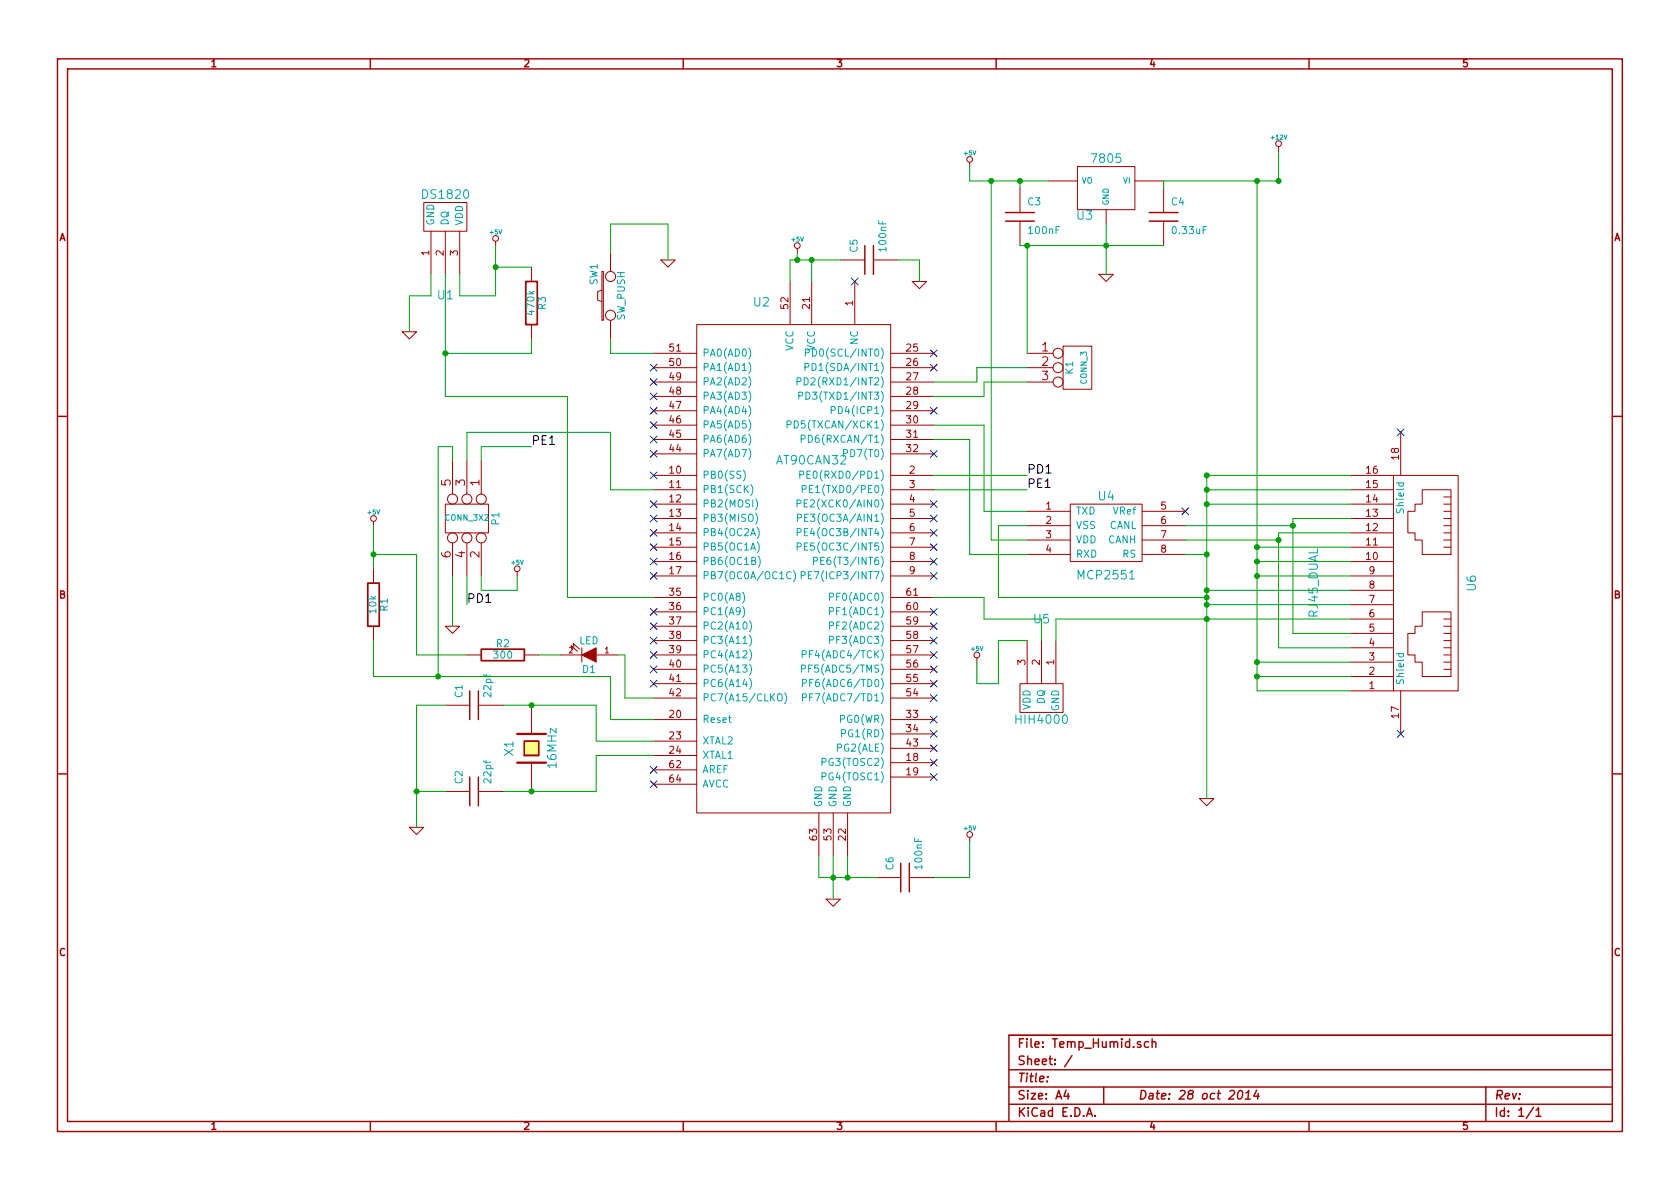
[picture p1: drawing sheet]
EESchema Schematic File Version 2
LIBS:power
LIBS:device
LIBS:transistors
LIBS:conn
LIBS:linear
LIBS:regul
LIBS:74xx
LIBS:cmos4000
LIBS:adc-dac
LIBS:memory
LIBS:xilinx
LIBS:special
LIBS:microcontrollers
LIBS:dsp
LIBS:microchip
LIBS:analog_switches
LIBS:motorola
LIBS:texas
LIBS:intel
LIBS:audio
LIBS:interface
LIBS:digital-audio
LIBS:philips
LIBS:display
LIBS:cypress
LIBS:siliconi
LIBS:opto
LIBS:atmel
LIBS:contrib
LIBS:valves
LIBS:Molex_Dual_RJ45
LIBS:Temp_Humid-cache
EELAYER 27 0
EELAYER END
$Descr A4 11693 8268
encoding utf-8
Sheet 1 1
Title ""
Date "28 oct 2014"
Rev ""
Comp ""
Comment1 ""
Comment2 ""
Comment3 ""
Comment4 ""
$EndDescr
NoConn ~ 6500 3800
NoConn ~ 6500 3900
NoConn ~ 6500 4000
NoConn ~ 6500 4250
NoConn ~ 6500 4350
NoConn ~ 6500 4450
NoConn ~ 6500 4550
NoConn ~ 6500 4650
NoConn ~ 6500 4750
NoConn ~ 6500 4850
NoConn ~ 6500 5000
NoConn ~ 6500 5100
NoConn ~ 6500 5200
NoConn ~ 6500 5300
NoConn ~ 6500 5400
NoConn ~ 4550 5450
NoConn ~ 4550 5350
NoConn ~ 4550 4750
NoConn ~ 4550 4650
NoConn ~ 4550 4450
NoConn ~ 4550 4350
NoConn ~ 4550 4250
NoConn ~ 4550 4000
NoConn ~ 4550 3900
NoConn ~ 4550 3800
NoConn ~ 4550 3700
NoConn ~ 4550 3150
NoConn ~ 4550 3050
NoConn ~ 4550 2950
NoConn ~ 4550 2850
NoConn ~ 4550 2750
NoConn ~ 4550 2650
NoConn ~ 4550 2550
NoConn ~ 6500 3700
NoConn ~ 6500 3600
NoConn ~ 6500 3500
NoConn ~ 6500 3150
NoConn ~ 6500 2550
NoConn ~ 6500 2450
NoConn ~ 5950 1950
$Comp
L R R3
U 1 1
P 3700 2100
F 0 "R3" V 3780 2100 50  0000 C CNN
F 1 "470k" V 3700 2100 50  0000 C CNN
F 2 "" H 3700 2100 60  0001 C CNN
F 3 "" H 3700 2100 60  0001 C CNN
	1    3700 2100
	1    0    0    -1  
$EndComp
$Comp
L +5V #PWR01
U 1 1
P 3450 1700
F 0 "#PWR01" H 3450 1790 20  0001 C CNN
F 1 "+5V" H 3450 1790 30  0000 C CNN
F 2 "" H 3450 1700 60  0001 C CNN
F 3 "" H 3450 1700 60  0001 C CNN
	1    3450 1700
	1    0    0    -1  
$EndComp
$Comp
L GND #PWR02
U 1 1
P 2850 2300
F 0 "#PWR02" H 2850 2300 30  0001 C CNN
F 1 "GND" H 2850 2230 30  0001 C CNN
F 2 "" H 2850 2300 60  0001 C CNN
F 3 "" H 2850 2300 60  0001 C CNN
	1    2850 2300
	1    0    0    -1  
$EndComp
$Comp
L R R2
U 1 1
P 3500 4550
F 0 "R2" V 3580 4550 50  0000 C CNN
F 1 "300" V 3500 4550 50  0000 C CNN
F 2 "" H 3500 4550 60  0001 C CNN
F 3 "" H 3500 4550 60  0001 C CNN
	1    3500 4550
	0    -1   -1   0   
$EndComp
$Comp
L DS1820 U1
U 1 1
P 3100 1350
F 0 "U1" H 3100 650 60  0000 C CNN
F 1 "DS1820" H 3100 1350 60  0000 C CNN
F 2 "" H 3100 1350 60  0001 C CNN
F 3 "" H 3100 1350 60  0001 C CNN
	1    3100 1350
	1    0    0    -1  
$EndComp
$Comp
L LED D1
U 1 1
P 4100 4550
F 0 "D1" H 4100 4650 50  0000 C CNN
F 1 "LED" H 4100 4450 50  0000 C CNN
F 2 "" H 4100 4550 60  0001 C CNN
F 3 "" H 4100 4550 60  0001 C CNN
	1    4100 4550
	-1   0    0    1   
$EndComp
$Comp
L +5V #PWR03
U 1 1
P 2600 3650
F 0 "#PWR03" H 2600 3740 20  0001 C CNN
F 1 "+5V" H 2600 3740 30  0000 C CNN
F 2 "" H 2600 3650 60  0001 C CNN
F 3 "" H 2600 3650 60  0001 C CNN
	1    2600 3650
	1    0    0    -1  
$EndComp
$Comp
L R R1
U 1 1
P 2600 4200
F 0 "R1" V 2680 4200 50  0000 C CNN
F 1 "10k" V 2600 4200 50  0000 C CNN
F 2 "" H 2600 4200 60  0001 C CNN
F 3 "" H 2600 4200 60  0001 C CNN
	1    2600 4200
	1    0    0    -1  
$EndComp
$Comp
L GND #PWR04
U 1 1
P 3150 4350
F 0 "#PWR04" H 3150 4350 30  0001 C CNN
F 1 "GND" H 3150 4280 30  0001 C CNN
F 2 "" H 3150 4350 60  0001 C CNN
F 3 "" H 3150 4350 60  0001 C CNN
	1    3150 4350
	1    0    0    -1  
$EndComp
$Comp
L +5V #PWR05
U 1 1
P 3600 4000
F 0 "#PWR05" H 3600 4090 20  0001 C CNN
F 1 "+5V" H 3600 4090 30  0000 C CNN
F 2 "" H 3600 4000 60  0001 C CNN
F 3 "" H 3600 4000 60  0001 C CNN
	1    3600 4000
	1    0    0    -1  
$EndComp
$Comp
L CONN_3X2 P1
U 1 1
P 3200 3600
F 0 "P1" H 3200 3850 50  0000 C CNN
F 1 "CONN_3X2" V 3200 3650 40  0000 C CNN
F 2 "" H 3200 3600 60  0001 C CNN
F 3 "" H 3200 3600 60  0001 C CNN
	1    3200 3600
	0    1    1    0   
$EndComp
$Comp
L C C1
U 1 1
P 3300 4900
F 0 "C1" H 3350 5000 50  0000 L CNN
F 1 "22pf" H 3350 4800 50  0000 L CNN
F 2 "" H 3300 4900 60  0001 C CNN
F 3 "" H 3300 4900 60  0001 C CNN
	1    3300 4900
	0    -1   -1   0   
$EndComp
$Comp
L C C2
U 1 1
P 3300 5500
F 0 "C2" H 3350 5600 50  0000 L CNN
F 1 "22pf" H 3350 5400 50  0000 L CNN
F 2 "" H 3300 5500 60  0001 C CNN
F 3 "" H 3300 5500 60  0001 C CNN
	1    3300 5500
	0    -1   -1   0   
$EndComp
$Comp
L CRYSTAL X1
U 1 1
P 3700 5200
F 0 "X1" H 3700 5350 60  0000 C CNN
F 1 "16MHz" H 3700 5050 60  0000 C CNN
F 2 "" H 3700 5200 60  0001 C CNN
F 3 "" H 3700 5200 60  0001 C CNN
	1    3700 5200
	0    -1   -1   0   
$EndComp
$Comp
L +5V #PWR06
U 1 1
P 5550 1750
F 0 "#PWR06" H 5550 1840 20  0001 C CNN
F 1 "+5V" H 5550 1840 30  0000 C CNN
F 2 "" H 5550 1750 60  0001 C CNN
F 3 "" H 5550 1750 60  0001 C CNN
	1    5550 1750
	1    0    0    -1  
$EndComp
$Comp
L GND #PWR07
U 1 1
P 5800 6250
F 0 "#PWR07" H 5800 6250 30  0001 C CNN
F 1 "GND" H 5800 6180 30  0001 C CNN
F 2 "" H 5800 6250 60  0001 C CNN
F 3 "" H 5800 6250 60  0001 C CNN
	1    5800 6250
	1    0    0    -1  
$EndComp
NoConn ~ 8250 3550
$Comp
L MCP2551 U4
U 1 1
P 7700 3300
F 0 "U4" H 7700 3150 60  0000 C CNN
F 1 "MCP2551" H 7700 2600 60  0000 C CNN
F 2 "" H 7700 3300 60  0001 C CNN
F 3 "" H 7700 3300 60  0001 C CNN
	1    7700 3300
	-1   0    0    -1  
$EndComp
$Comp
L +5V #PWR08
U 1 1
P 6750 1150
F 0 "#PWR08" H 6750 1240 20  0001 C CNN
F 1 "+5V" H 6750 1240 30  0000 C CNN
F 2 "" H 6750 1150 60  0001 C CNN
F 3 "" H 6750 1150 60  0001 C CNN
	1    6750 1150
	1    0    0    -1  
$EndComp
$Comp
L GND #PWR09
U 1 1
P 7700 1900
F 0 "#PWR09" H 7700 1900 30  0001 C CNN
F 1 "GND" H 7700 1830 30  0001 C CNN
F 2 "" H 7700 1900 60  0001 C CNN
F 3 "" H 7700 1900 60  0001 C CNN
	1    7700 1900
	1    0    0    -1  
$EndComp
$Comp
L +12V #PWR010
U 1 1
P 8900 1050
F 0 "#PWR010" H 8900 1000 20  0001 C CNN
F 1 "+12V" H 8900 1150 30  0000 C CNN
F 2 "" H 8900 1050 60  0001 C CNN
F 3 "" H 8900 1050 60  0001 C CNN
	1    8900 1050
	1    0    0    -1  
$EndComp
$Comp
L GND #PWR011
U 1 1
P 8400 5550
F 0 "#PWR011" H 8400 5550 30  0001 C CNN
F 1 "GND" H 8400 5480 30  0001 C CNN
F 2 "" H 8400 5550 60  0001 C CNN
F 3 "" H 8400 5550 60  0001 C CNN
	1    8400 5550
	1    0    0    -1  
$EndComp
$Comp
L AT90CAN32 U2
U 1 1
P 5450 2850
F 0 "U2" H 5600 3600 60  0000 C CNN
F 1 "AT90CAN32" H 5250 2500 60  0000 C CNN
F 2 "" H 5450 2850 60  0001 C CNN
F 3 "" H 5450 2850 60  0001 C CNN
	1    5450 2850
	-1   0    0    -1  
$EndComp
Text Label 3700 3100 0    60   ~ 0
PE1
Text Label 7150 3400 0    60   ~ 0
PE1
NoConn ~ 4550 3600
NoConn ~ 4550 3500
Text Label 7150 3300 0    60   ~ 0
PD1
Text Label 3250 4200 0    60   ~ 0
PD1
$Comp
L 7805 U3
U 1 1
P 7700 1300
F 0 "U3" H 7850 1104 60  0000 C CNN
F 1 "7805" H 7700 1500 60  0000 C CNN
F 2 "" H 7700 1300 60  0000 C CNN
F 3 "" H 7700 1300 60  0000 C CNN
	1    7700 1300
	-1   0    0    -1  
$EndComp
$Comp
L C C3
U 1 1
P 7100 1500
F 0 "C3" H 7150 1600 50  0000 L CNN
F 1 "100nF" H 7150 1400 50  0000 L CNN
F 2 "" H 7100 1500 60  0000 C CNN
F 3 "" H 7100 1500 60  0000 C CNN
	1    7100 1500
	1    0    0    -1  
$EndComp
$Comp
L C C4
U 1 1
P 8100 1500
F 0 "C4" H 8150 1600 50  0000 L CNN
F 1 "0.33uF" H 8150 1400 50  0000 L CNN
F 2 "" H 8100 1500 60  0000 C CNN
F 3 "" H 8100 1500 60  0000 C CNN
	1    8100 1500
	1    0    0    -1  
$EndComp
$Comp
L GND #PWR012
U 1 1
P 2900 5750
F 0 "#PWR012" H 2900 5750 30  0001 C CNN
F 1 "GND" H 2900 5680 30  0001 C CNN
F 2 "" H 2900 5750 60  0000 C CNN
F 3 "" H 2900 5750 60  0000 C CNN
	1    2900 5750
	1    0    0    -1  
$EndComp
NoConn ~ 4550 4550
NoConn ~ 6500 2850
$Comp
L SW_PUSH SW1
U 1 1
P 4250 2050
F 0 "SW1" H 4400 2160 50  0000 C CNN
F 1 "SW_PUSH" H 4250 1970 50  0000 C CNN
F 2 "" H 4250 2050 60  0000 C CNN
F 3 "" H 4250 2050 60  0000 C CNN
	1    4250 2050
	0    -1   -1   0   
$EndComp
$Comp
L GND #PWR013
U 1 1
P 4650 1800
F 0 "#PWR013" H 4650 1800 30  0001 C CNN
F 1 "GND" H 4650 1730 30  0001 C CNN
F 2 "" H 4650 1800 60  0001 C CNN
F 3 "" H 4650 1800 60  0001 C CNN
	1    4650 1800
	1    0    0    -1  
$EndComp
$Comp
L DS1820 U5
U 1 1
P 7250 5000
F 0 "U5" H 7250 4300 60  0000 C CNN
F 1 "HIH4000" H 7250 5000 60  0000 C CNN
F 2 "" H 7250 5000 60  0000 C CNN
F 3 "" H 7250 5000 60  0000 C CNN
	1    7250 5000
	-1   0    0    1   
$EndComp
$Comp
L +5V #PWR014
U 1 1
P 6800 4600
F 0 "#PWR014" H 6800 4690 20  0001 C CNN
F 1 "+5V" H 6800 4690 30  0000 C CNN
F 2 "" H 6800 4600 60  0001 C CNN
F 3 "" H 6800 4600 60  0001 C CNN
	1    6800 4600
	1    0    0    -1  
$EndComp
$Comp
L CONN_3 K1
U 1 1
P 7500 2550
F 0 "K1" V 7450 2550 50  0000 C CNN
F 1 "CONN_3" V 7550 2550 40  0000 C CNN
F 2 "" H 7500 2550 60  0000 C CNN
F 3 "" H 7500 2550 60  0000 C CNN
	1    7500 2550
	1    0    0    -1  
$EndComp
NoConn ~ 4550 3300
$Comp
L C C5
U 1 1
P 6050 1800
F 0 "C5" H 6100 1900 50  0000 L CNN
F 1 "100nF" H 6100 1700 50  0000 L CNN
F 2 "" H 6050 1800 60  0000 C CNN
F 3 "" H 6050 1800 60  0000 C CNN
	1    6050 1800
	0    -1   -1   0   
$EndComp
$Comp
L GND #PWR015
U 1 1
P 6400 1950
F 0 "#PWR015" H 6400 1950 30  0001 C CNN
F 1 "GND" H 6400 1880 30  0001 C CNN
F 2 "" H 6400 1950 60  0001 C CNN
F 3 "" H 6400 1950 60  0001 C CNN
	1    6400 1950
	1    0    0    -1  
$EndComp
$Comp
L C C6
U 1 1
P 6300 6100
F 0 "C6" H 6350 6200 50  0000 L CNN
F 1 "100nF" H 6350 6000 50  0000 L CNN
F 2 "" H 6300 6100 60  0000 C CNN
F 3 "" H 6300 6100 60  0000 C CNN
	1    6300 6100
	0    -1   -1   0   
$EndComp
$Comp
L +5V #PWR016
U 1 1
P 6750 5850
F 0 "#PWR016" H 6750 5940 20  0001 C CNN
F 1 "+5V" H 6750 5940 30  0000 C CNN
F 2 "" H 6750 5850 60  0001 C CNN
F 3 "" H 6750 5850 60  0001 C CNN
	1    6750 5850
	1    0    0    -1  
$EndComp
$Comp
L RJ45_DUAL U6
U 1 1
P 9700 4050
F 0 "U6" H 9700 3500 60  0000 C CNN
F 1 "RJ45_DUAL" H 9700 4600 60  0000 C CNN
F 2 "~" H 9700 4050 60  0000 C CNN
F 3 "~" H 9700 4050 60  0000 C CNN
	1    9700 4050
	0    -1   -1   0   
$EndComp
Wire Wire Line
	5700 6100 6100 6100
Wire Wire Line
	5900 6100 5900 5950
Connection ~ 5800 6100
Connection ~ 3450 1850
Wire Wire Line
	3700 1850 3450 1850
Wire Wire Line
	2850 2300 2850 2050
Wire Wire Line
	2850 2050 3000 2050
Wire Wire Line
	3000 2050 3000 1900
Wire Wire Line
	3900 4550 3750 4550
Connection ~ 3050 4700
Wire Wire Line
	2600 4700 4250 4700
Wire Wire Line
	2600 4700 2600 4450
Wire Wire Line
	4550 5000 4250 5000
Wire Wire Line
	4250 5000 4250 4700
Wire Wire Line
	3050 4700 3050 3100
Wire Wire Line
	3050 3100 3150 3100
Wire Wire Line
	3150 3100 3150 3200
Wire Wire Line
	3250 3200 3250 3000
Wire Wire Line
	4250 3000 4250 3400
Wire Wire Line
	4250 3400 4550 3400
Wire Wire Line
	3350 3200 3350 3100
Connection ~ 3700 5500
Wire Wire Line
	3500 5500 4150 5500
Wire Wire Line
	4550 5150 4150 5150
Wire Wire Line
	4150 5150 4150 4900
Wire Wire Line
	5550 1800 5550 1750
Wire Wire Line
	5500 1950 5500 1800
Wire Wire Line
	6500 3050 6750 3050
Wire Wire Line
	6750 3050 6750 3850
Wire Wire Line
	6750 3850 7150 3850
Wire Wire Line
	6750 1150 6750 1250
Wire Wire Line
	6950 3650 7150 3650
Wire Wire Line
	7150 3550 6850 3550
Wire Wire Line
	6850 3550 6850 2950
Wire Wire Line
	6850 2950 6500 2950
Wire Wire Line
	5650 1800 5650 1950
Wire Wire Line
	5500 1800 5850 1800
Connection ~ 5550 1800
Wire Wire Line
	4550 5250 4150 5250
Wire Wire Line
	4150 5250 4150 5500
Wire Wire Line
	4150 4900 3500 4900
Connection ~ 3700 4900
Wire Wire Line
	3350 4000 3350 4100
Wire Wire Line
	3350 4100 3600 4100
Wire Wire Line
	3600 4100 3600 4000
Wire Wire Line
	3150 4000 3150 4350
Wire Wire Line
	2600 3650 2600 3950
Wire Wire Line
	3100 1900 3100 2750
Wire Wire Line
	3200 1900 3200 2050
Wire Wire Line
	3200 2050 3450 2050
Wire Wire Line
	3450 2050 3450 1700
Wire Wire Line
	3700 2350 3700 2450
Wire Wire Line
	5800 5950 5800 6250
Wire Wire Line
	5700 6100 5700 5950
Wire Wire Line
	3250 3000 4250 3000
Wire Wire Line
	6500 3400 7150 3400
Wire Wire Line
	3350 3100 3700 3100
Wire Wire Line
	6500 3300 7150 3300
Wire Wire Line
	6950 3650 6950 4150
Wire Wire Line
	7150 3750 6900 3750
Wire Wire Line
	6900 3750 6900 1250
Wire Wire Line
	3100 4900 2900 4900
Wire Wire Line
	3100 5500 2900 5500
Connection ~ 2900 5500
Wire Wire Line
	3250 4000 3250 4200
Connection ~ 8900 1250
Connection ~ 6900 1250
Wire Wire Line
	8100 1250 8900 1250
Wire Wire Line
	6750 1250 7300 1250
Connection ~ 7700 1700
Wire Wire Line
	7700 1550 7700 1900
Wire Wire Line
	7100 1700 8100 1700
Wire Wire Line
	7100 1300 7100 1250
Connection ~ 7100 1250
Wire Wire Line
	8100 1300 8100 1250
Wire Wire Line
	4350 4550 4300 4550
Wire Wire Line
	2900 4900 2900 5750
Wire Wire Line
	3250 4550 2900 4550
Wire Wire Line
	2900 4550 2900 3850
Wire Wire Line
	2900 3850 2600 3850
Connection ~ 2600 3850
Wire Wire Line
	6850 2750 6500 2750
Wire Wire Line
	6800 2650 6500 2650
Wire Wire Line
	4550 4150 3950 4150
Wire Wire Line
	3950 4150 3950 2750
Wire Wire Line
	3950 2750 3100 2750
Wire Wire Line
	4550 2450 4250 2450
Wire Wire Line
	4250 2450 4250 2350
Wire Wire Line
	4250 1750 4250 1550
Wire Wire Line
	4250 1550 4650 1550
Wire Wire Line
	4650 1550 4650 1800
Wire Wire Line
	3700 2450 3100 2450
Connection ~ 3100 2450
Wire Wire Line
	6500 4150 6850 4150
Wire Wire Line
	6850 4150 6850 4300
Wire Wire Line
	6850 4300 7250 4300
Wire Wire Line
	7250 4300 7250 4450
Wire Wire Line
	7150 4450 6950 4450
Wire Wire Line
	6950 4450 6950 4750
Wire Wire Line
	6950 4750 6800 4750
Wire Wire Line
	6800 4750 6800 4600
Wire Wire Line
	7150 2650 6850 2650
Wire Wire Line
	6850 2650 6850 2750
Wire Wire Line
	7150 2550 6800 2550
Wire Wire Line
	6800 2550 6800 2650
Wire Wire Line
	7150 2450 7150 1700
Connection ~ 7150 1700
Wire Wire Line
	4550 4850 4350 4850
Wire Wire Line
	4350 4850 4350 4550
Connection ~ 5650 1800
Wire Wire Line
	6250 1800 6400 1800
Wire Wire Line
	6400 1800 6400 1950
Connection ~ 5900 6100
Wire Wire Line
	6500 6100 6750 6100
Wire Wire Line
	6750 6100 6750 5850
Wire Wire Line
	8750 1250 8750 4800
Connection ~ 8750 1250
Wire Wire Line
	8900 1250 8900 1050
Wire Wire Line
	7350 4450 7350 4300
Wire Wire Line
	8400 3850 8250 3850
Wire Wire Line
	6950 4150 8400 4150
Connection ~ 8400 4150
Wire Wire Line
	7350 4300 9400 4300
Connection ~ 8400 4300
Wire Wire Line
	8750 4800 9400 4800
Wire Wire Line
	9400 4700 8750 4700
Connection ~ 8750 4700
Wire Wire Line
	9400 4600 8750 4600
Connection ~ 8750 4600
Wire Wire Line
	9400 4000 8750 4000
Connection ~ 8750 4000
Wire Wire Line
	9400 3900 8750 3900
Connection ~ 8750 3900
Wire Wire Line
	9400 3800 8750 3800
Connection ~ 8750 3800
Wire Wire Line
	8250 3750 8900 3750
Wire Wire Line
	8900 3700 8900 4500
Wire Wire Line
	8900 4500 9400 4500
Wire Wire Line
	9000 4400 9400 4400
Wire Wire Line
	9000 3600 9000 4400
Wire Wire Line
	9000 3650 8250 3650
Wire Wire Line
	9400 3700 8900 3700
Connection ~ 8900 3750
Wire Wire Line
	9400 3600 9000 3600
Connection ~ 9000 3650
Wire Wire Line
	8400 4200 9400 4200
Connection ~ 8400 4200
Wire Wire Line
	8400 4100 9400 4100
Connection ~ 8400 4100
Wire Wire Line
	8400 3500 9400 3500
Connection ~ 8400 3850
Wire Wire Line
	9400 3400 8400 3400
Connection ~ 8400 3500
Wire Wire Line
	8400 3300 9400 3300
Connection ~ 8400 3400
Connection ~ 8400 3300
Wire Wire Line
	8400 3300 8400 5550
NoConn ~ 9750 5100
NoConn ~ 9750 3000
$EndSCHEMATC
